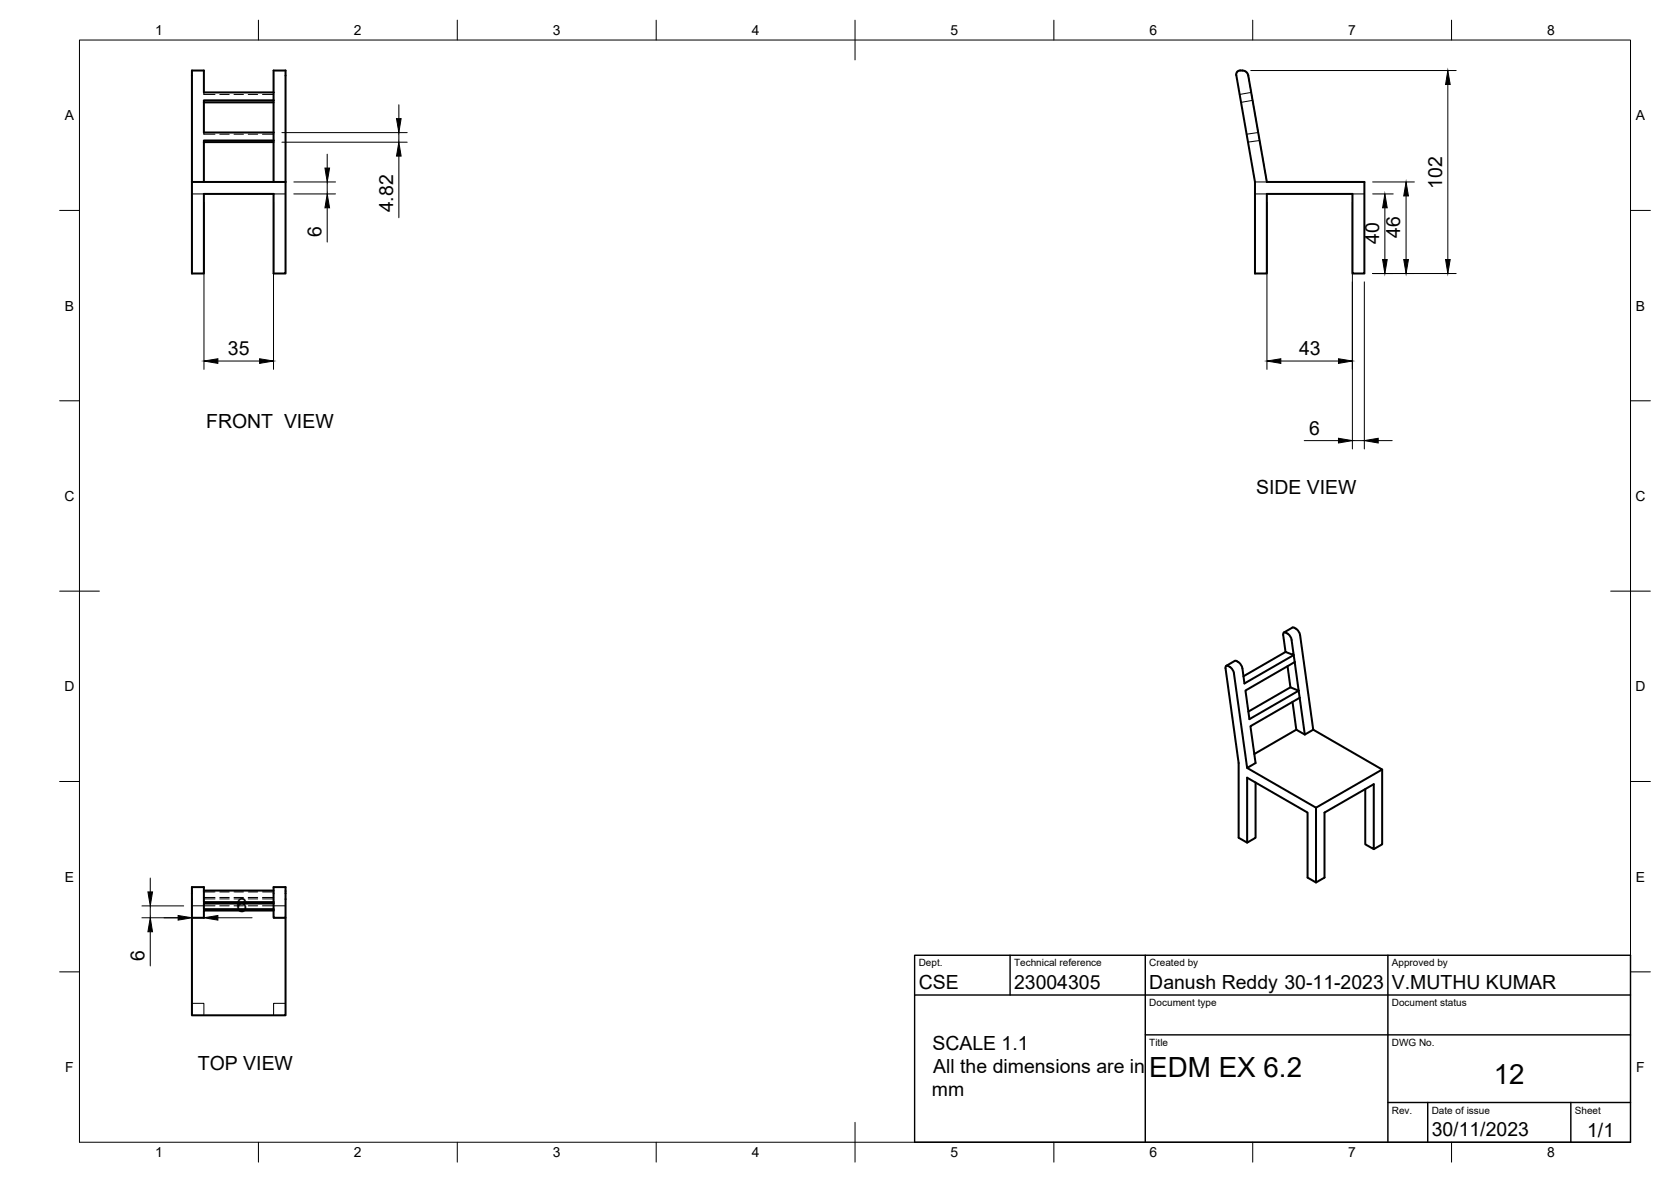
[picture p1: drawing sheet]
<svg xmlns="http://www.w3.org/2000/svg" width="420mm" height="297mm" viewBox="0 0 420 297" stroke-linecap="round" stroke-linejoin="round" font-family="sans-serif">
<!-- layer: Visible -->
<g fill="none" stroke="#000" stroke-width=".51">
<path d="M312.4 17.7a1.12 1.12 0 0 0-1.6 1.2l4.8 26.8v23h2.9v-20h21.6v20h3v-23h-24.6l-4.6-26.7a1.49 1.49 0 0 0-1.5-1.3M51.3 35.7h17.5M51.3 25.7h17.5M68.8 23.2h-17.5v-5.5h-3v51h3v-20h17.5v20h3v-23M68.8 23.2v-5.5h3v28M68.8 23.2v2M68.8 35.3h-17.5v10.4M68.8 25.2h-17.5v8.1h17.5M68.8 25.2v20.5M48.3 45.7h23.5M323.3 159l1 .7 .5 1.1M323.4 159l-.4-.1-.4 .4 .6 4.5 2.1 .8-.5-3.7"/>
<path d="M325 157.7l-2.2 1.2M325 157.7l.5 .1M325.5 157.8l.9 .7 .5 1.1 3.3 23.8-2.1 1.2-1.3-9.2M308.8 167.4l1 .7 .5 1.1 3.3 23.8M308.9 167.4l-.6-.1-.1 .6 3.2 23.9v18.7l2.2 1.3M323.2 163.8l-10.5 6.2M323.7 167.4l.8 5.3 2 .9M324.5 172.7l-10.6 6.1M325 176.4l.9 7 2.2 1.2M325.5 166.4l-.2-1.8-12.4 7.2-.5-3.8a2.17 2.17 0 0 0-1.9-1.9l-2.2 1.2M325.5 166.4l-12.3 7.1 1 7.2 12.3-7.1M325.5 166.4l1 7.2"/>
<path d="M326.5 173.6l.3 1.8M326.8 175.4l-12.4 7.1 1.3 9.3-2.1 1.2 17.3 10 16.6-9.6-17.3-10M315.7 196.6v13.9l-2.1 1.3v-16.4l15.2 8.8v16.3l2.1 1.3 2.1-1.3v-16.3l12.4-7.1v16.3l-2.1-1.2v-13.9M325.9 183.4l-10.5 6.1M347.5 193.4v18.8l-2.1 1.2M330.9 203v18.8M51.3 223.8h17.5M68.8 226.7h-17.5v-3.8h-3v7.7M68.8 226.7v-3.8h3v7.7h-3v-1.8M68.8 228.5v.3M68.8 226.7v.4M68.8 228.8h-17.5v1.8h-3v24.6h23.5v-24.6"/>
<path d="M68.8 227.1h-17.5v1.4h17.5M68.8 227.1v1.4"/>
</g>
<!-- layer: Hidden -->
<g fill="none" stroke="#000" stroke-width=".25">
<path d="M310.9 18.9a1.12 1.12 0 0 1 1.5-1.2 1.51 1.51 0 0 1 1.5 1.3l.2 1.5M51.3 23.2v.5h2.8M51.3 33.3v.4h2.8M55.3 33.7h2.3M55.3 23.7h2.3M58.8 33.7h2.4M58.8 23.7h2.4M62.4 33.7h2.4M62.4 23.7h2.4M66 33.7h2.8M66 23.7h2.8M314.3 21.7l.3 1.5"/>
<path d="M314.6 23.2l.7 3.7M314.6 23.2l-2.9 .5M315 25.2l-3 .5M315.5 28.1l.4 2.3M316.1 31.6l1.1 6.6M316.4 33.3l-3 .4M316.7 35.3l-2.9 .4M317.4 39.3l.4 2.4M48.3 48.7h3M68.8 48.7h3M315.6 48.7h2.9M318.1 42.9l.4 2.8h-2.9"/>
<path d="M340.1 48.7h3M48.3 227.6h5.8M51.3 226.7v.4M51.3 228.5v.3M51.3 225.5h2.8M51.3 225.9h2.8M51.3 224.1h2.8M55.3 227.6h2.3M55.3 225.5h2.3M55.3 225.9h2.3M55.3 224.1h2.3M58.8 227.6h2.4"/>
<path d="M58.8 225.5h2.4M58.8 225.9h2.4M58.8 224.1h2.4M62.4 227.6h2.4M62.4 225.5h2.4M62.4 225.9h2.4M62.4 224.1h2.4M66 227.6h5.8M66 225.5h2.8M66 225.9h2.8M66 224.1h2.8M68.8 230.6h.1"/>
<path d="M68.8 230.6h3M48.3 252.1h3v3.1M71.8 252.1h-3v3.1"/>
</g>
<!-- layer: BORDER -->
<g fill="none" stroke="#000" stroke-width=".25">
<path d="M20 10.1h390v276.9h-390zM65 5.1v5M115 5.1v5M165 5.1v5M215 5.1v10M265 5.1v5M315 5.1v5M365 5.1v5M15 52.9h5M410 52.9h5M15 100.7h5M410 100.7h5"/>
<path d="M15 148.6h10M405 148.6h10M15 196.4h5M410 196.4h5M15 244.2h5M410 244.2h5M65 287v5M115 287v5M165 287v5M215 282.1v9.9M265 287v5M315 287v5"/>
<path d="M365 287v5"/>
</g>
<!-- layer: TITLEBLOCK -->
<path d="M230 240.1h180v46.9h-180zM230 250h180M254 240.1v9.9M288 240.1v46.9M349 240.1v46.9M288 260.1h122M349 277.1h61M359 277.1v9.9M395 277.1v9.9" fill="none" stroke="#000" stroke-width=".36"/>
<!-- layer: FD_Dimensions -->
<g fill="none" stroke="#000" stroke-width=".25">
<path d="M314.5 17.7h51.6M70.9 33.3h31.5M70.9 35.7h31.5M82.3 38.7v3.5M100.3 26.3v3.5M100.3 33.3v2.4M100.3 39.2v15.5M364 21.2v44M51.3 50.8v42M68.8 50.8v42M73.9 45.7h10.5M73.9 48.7h10.5"/>
<path d="M82.3 45.7v3M82.3 52.2v8.6M318.6 50.8v42M340 50.8v62M345.1 45.7h10.5M345.1 48.7h5.2M348.2 52.2v13M353.5 49.2v16M343 70.8v42M345.1 68.7h21M54.8 90.7h10.5M322.1 90.7h14.4"/>
<path d="M327.9 110.7h8.6M340 110.7h3M346.5 110.7h3.6M35.7 230.6h10.5M35.7 227.7h10.5M37.8 220.6v3.5M37.8 227.7v2.9M37.8 234.2v8.5M48.3 230.6h3M54.8 230.6h8.6"/>
</g>
<g fill="#000" stroke="#000" stroke-width=".25">
<path d="M99.7 29.8h1.2l-.6 3.5zM100.3 35.7l.6 3.5h-1.2zM364 17.7l.6 3.5h-1.1zM81.7 42.2h1.2l-.6 3.5zM82.3 48.7l.6 3.5h-1.2zM348.2 48.7l.6 3.5h-1.2zM353.5 45.7l.6 3.5h-1.1zM347.6 65.2h1.2l-.6 3.5zM353 65.2h1.1l-.6 3.5zM363.5 65.2h1.1l-.6 3.5zM51.3 90.7l3.5-.5v1.1zM65.3 90.2l3.5 .5-3.5 .6z"/>
<path d="M318.6 90.7l3.5-.5v1.1zM336.5 90.2l3.5 .5-3.5 .6zM336.5 110.1l3.5 .6-3.5 .6zM343 110.7l3.5-.6v1.2zM37.2 224.1h1.2l-.6 3.6zM37.8 230.6l.6 3.6h-1.2zM44.8 230.1l3.5 .5-3.5 .6zM51.3 230.6l3.5-.5v1.1z"/>
</g>
<g font-size="7">
<text x="289" y="270.6">EDM EX 6.2</text>
<text x="375.6" y="272.3">12</text>
</g>
<g font-size="4.9">
<text x="362.6" y="47.4" transform="rotate(-90 362.6 47.4)">102</text>
<text x="98.8" y="53.4" transform="rotate(-90 98.8 53.4)">4.82</text>
<text x="80.8" y="59.6" transform="rotate(-90 80.8 59.6)">6</text>
<text x="352.1" y="59.9" transform="rotate(-90 352.1 59.9)">46</text>
<text x="346.8" y="61.4" transform="rotate(-90 346.8 61.4)">40</text>
<text x="57.3" y="89.3">35</text>
<text x="326.7" y="89.3">43</text>
<text x="51.9" y="107.5">FRONT VIEW</text>
<text x="329.2" y="109.3">6</text>
<text x="315.8" y="124.1">SIDE VIEW</text>
<text x="59.5" y="229.2">6</text>
<text x="36.3" y="241.5" transform="rotate(-90 36.3 241.5)">6</text>
<text x="231" y="248.5">CSE</text>
<text x="255" y="248.5">23004305</text>
<text x="289" y="248.5">Danush Reddy 30-11-2023</text>
<text x="350" y="248.5">V.MUTHU KUMAR</text>
<text x="234.4" y="263.8">SCALE 1.1</text>
<text x="49.8" y="269">TOP VIEW</text>
<text x="234.7" y="269.6">All the dimensions are in</text>
<text x="234.3" y="275.4">mm</text>
<text x="360" y="285.5">30/11/2023</text>
<text x="399.1" y="285.7">1/1</text>
</g>
<g font-size="3.5">
<text x="39" y="8.8">1</text>
<text x="89" y="8.8">2</text>
<text x="139" y="8.8">3</text>
<text x="189" y="8.8">4</text>
<text x="239" y="8.8">5</text>
<text x="289" y="8.8">6</text>
<text x="339" y="8.8">7</text>
<text x="389" y="8.8">8</text>
<text x="16.3" y="30.2">A</text>
<text x="411.3" y="30.2">A</text>
<text x="16.3" y="78">B</text>
<text x="411.3" y="78">B</text>
<text x="16.2" y="125.9">C</text>
<text x="411.2" y="125.9">C</text>
<text x="16.2" y="173.7">D</text>
<text x="411.2" y="173.7">D</text>
<text x="16.3" y="221.6">E</text>
<text x="411.3" y="221.6">E</text>
<text x="16.4" y="269.4">F</text>
<text x="411.4" y="269.4">F</text>
<text x="39" y="290.8">1</text>
<text x="89" y="290.8">2</text>
<text x="139" y="290.8">3</text>
<text x="189" y="290.8">4</text>
<text x="239" y="290.8">5</text>
<text x="289" y="290.8">6</text>
<text x="339" y="290.8">7</text>
<text x="389" y="290.8">8</text>
</g>
<g font-size="2.5">
<text x="231" y="242.9">Dept.</text>
<text x="255" y="242.9">Technical reference</text>
<text x="289" y="242.9">Created by</text>
<text x="350" y="242.9">Approved by</text>
<text x="289" y="252.8">Document type</text>
<text x="350" y="252.8">Document status</text>
<text x="289" y="262.9">Title</text>
<text x="350" y="262.9">DWG No.</text>
<text x="350" y="279.9">Rev.</text>
<text x="360" y="279.9">Date of issue</text>
<text x="396" y="279.9">Sheet</text>
</g>
</svg>
